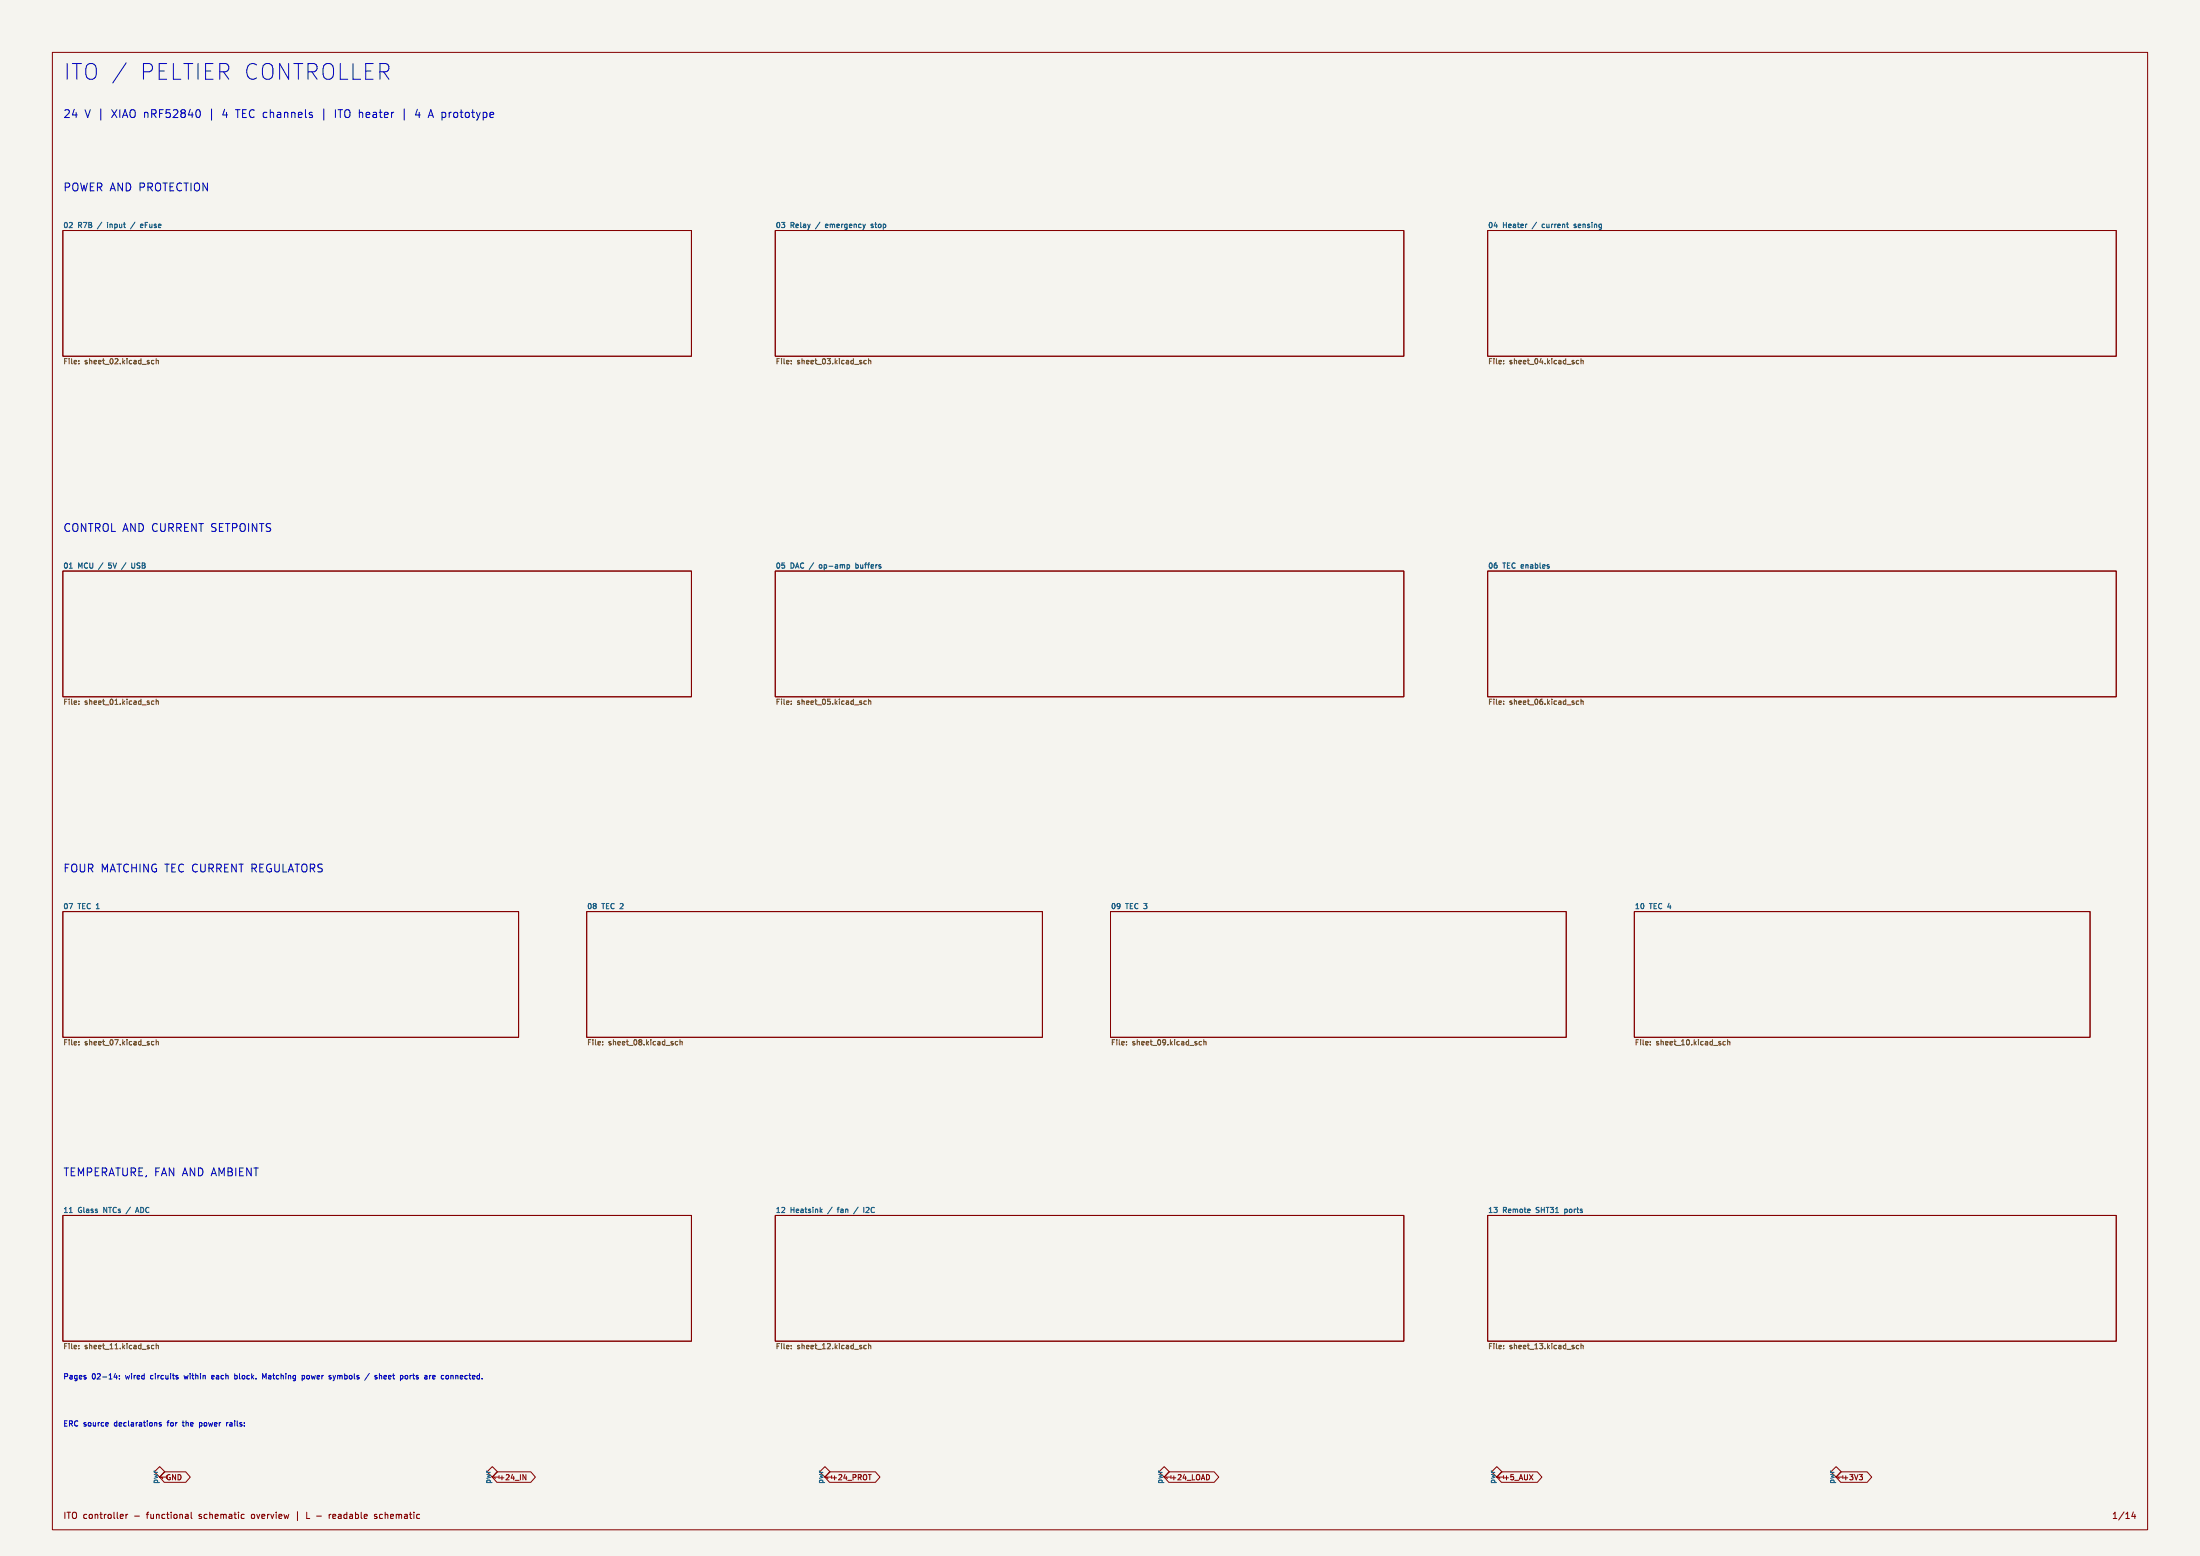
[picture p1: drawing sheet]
<svg xmlns="http://www.w3.org/2000/svg" width="420mm" height="297mm" viewBox="0 0 420 297" stroke-linecap="round" stroke-linejoin="round" font-family="sans-serif">
<path d="M0 0h420v297h-420z" fill="#f5f4ef" stroke="#f5f4ef" stroke-width=".19"/>
<g fill="none" stroke="#840000" stroke-width=".19">
<path d="M10 10h400v282h-400zM12 44h120v24h-120zM148 44h120v24h-120zM284 44h120v24h-120zM12 109h120v24h-120zM148 109h120v24h-120zM284 109h120v24h-120zM12 174h87v24h-87zM112 174h87v24h-87zM212 174h87v24h-87zM312 174h87v24h-87zM12 232h120v24h-120z"/>
<path d="M148 232h120v24h-120zM284 232h120v24h-120zM94 279.9l1 1-1 1-1-1zM157.5 279.9l1 1-1 1-1-1zM23.1 289l.4 .1v.2l-.5 .1M23.5 289.8h-.4M24 289v.8M24.4 289l-.4 .3M29.5 280.9l1-1 1 1-1 1zM31.4 280.9h4.1l.8 1-.8 1h-4.1l-.9-1zM36.5 288.6v1.1l.2 .1M38 289.8h.1"/>
<path d="M38 289.1v.3M46.5 289l.1 .1M46.6 289.8h-.1M48.4 289l-.4 .3v.4l.4 .1M56.8 288.5v1.7M58.6 288.6v1.2h.5M60.4 289.4h1M62.8 289v.8M63.2 289l-.4 .3M64 289.1l-.3-.1-.2 .2 .1 .6h.4M64.1 289.3l-.6 .1M71.9 289.1l-.3-.1-.1 .2v.2l.4 .1v.3h-.4"/>
<path d="M72.9 289l-.3 .1-.2 .2 .1 .4 .4 .1M94.9 280.9h6.4l.9 1-.9 1h-6.4l-.9-1zM99.8 281.5l.6 1v-1M158.4 280.9h8.7l.9 1-.9 1h-8.7l-.9-1zM165.8 281.5h.5M221.2 280.9l1-1 1.1 1-1.1 1zM223.1 280.9h8.7l.9 1-.9 1h-8.7l-.9-1zM230.7 281.5l.2 .4-.2 .5M284.7 280.9l1-1 1.1 1-1.1 1zM286.6 280.9h6.9l.9 1-.9 1h-6.9l-.9-1zM292 281.5l.6 1M292.6 281.5l-.6 1"/>
<path d="M349.5 280.9l1-1 1 1-1 1zM351.4 280.9h5l.9 1-.9 1h-5l-.9-1zM354.9 281.5h.7l-.4 .3M355.4 281.8l.2 .2v.3l-.2 .2M407.3 288.6l-.3 .8h.7M407.5 289v.8"/>
</g>
<g fill="none" stroke="#006464" stroke-width=".19">
<path d="M20.5 42.5h.1M20.5 42.8v.7M25.8 42.4l-.9 1.3M26.8 43.1l.5-.1-.1-.2h-.2l-.2 .1 .1 .5h.3M157.7 42.8l-.1 .1v.4l.1 .2M158.1 43l-.5 .1M166.3 43.4h.4M166.7 42.8h-.3l-.1 .1v.2l.4 .1M294.5 42.8v.6M300.5 43.4h.4M300.9 42.8h-.3l-.1 .1v.2l.4 .1M13.2 108.5h.6"/>
<path d="M20.7 108.4h.1M20.8 107.5v.4M24.1 107.4l-.9 1.3M25.1 107.5l.1 .9 .3 .1 .2-.2M156.4 107.9v.5M162 107.8l.2 .2v.3l-.2 .2M163.4 108.4l.3 .1M163.4 107.5v1M163.7 107.8h-.3M13.2 231.5h.6M24.9 230.4l-.8 1.3M25.9 231.5l.3-1 .3 1"/>
<path d="M26 231.2h.4M156.7 231.1l.3 .4M157 230.8l-.4 .4M159.8 230.8h.4M163.8 230.4l-.8 1.3M164.9 230.5v1M165.7 230.5h-.4M165.9 230.9l-.6 .6h.6M298.7 230.8v1M298.7 231.4l.1 .1M298.8 230.8h-.1"/>
</g>
<g fill="none" stroke="#725600" stroke-width=".19">
<path d="M15.1 68.8v.1M15.1 69.4v.1M28.9 69.3l.2 .2 .3-.1M29.4 68.8h-.3l-.2 .2M29.8 68.5v1M29.8 68.9l.4-.1v.7M151.1 68.8v.1M151.1 69.4v.1M164.9 69.3l.2 .2 .3-.1M165.4 68.8h-.3l-.2 .2M165.8 68.9l.4-.1v.7M165.8 68.5v1"/>
<path d="M287.1 69.4v.1M287.1 68.8v.1M300.9 69.3l.2 .2 .3-.1M301.4 68.8h-.3l-.2 .2M301.8 68.9l.4-.1v.7M301.8 68.5v1M15.1 133.8v.1M15.1 134.4v.1M28.9 134.3l.2 .2 .3-.1M29.4 133.8h-.3l-.2 .2M29.8 133.5v1M29.8 133.9l.4-.1v.7"/>
<path d="M151.1 134.4v.1M151.1 133.8v.1M164.9 134.3l.2 .2 .3-.1M165.4 133.8h-.3l-.2 .2M165.8 133.9l.4-.1v.7M165.8 133.5v1M287.1 133.8v.1M287.1 134.4v.1M300.9 134.3l.2 .2 .3-.1M301.4 133.8h-.3l-.2 .2M301.8 133.9l.4-.1v.7M301.8 133.5v1"/>
<path d="M15.1 198.8v.1M15.1 199.4v.1M28.9 199.3l.2 .2 .3-.1M29.4 198.8h-.3l-.2 .2M29.8 198.5v1M29.8 198.9l.4-.1v.7M115.1 199.4v.1M115.1 198.8v.1M128.9 199.3l.2 .2 .3-.1M129.4 198.8h-.3l-.2 .2M129.8 198.9l.4-.1v.7M129.8 198.5v1"/>
<path d="M215.1 199.4v.1M215.1 198.8v.1M228.9 199.3l.2 .2 .3-.1M229.4 198.8h-.3l-.2 .2M229.8 198.9l.4-.1v.7M229.8 198.5v1M315.1 199.4v.1M315.1 198.8v.1M328.9 199.3l.2 .2 .3-.1M329.4 198.8h-.3l-.2 .2M329.8 198.9l.4-.1v.7M329.8 198.5v1"/>
<path d="M15.1 257.4v.1M15.1 256.8v.1M28.9 257.3l.2 .2 .3-.1M29.4 256.8h-.3l-.2 .2M29.8 256.9l.4-.1v.7M29.8 256.5v1M151.1 256.8v.1M151.1 257.4v.1M164.9 257.3l.2 .2 .3-.1M165.4 256.8h-.3l-.2 .2M165.8 256.9l.4-.1v.7M165.8 256.5v1"/>
<path d="M287.1 256.8v.1M287.1 257.4v.1M300.9 257.3l.2 .2 .3-.1M301.4 256.8h-.3l-.2 .2M301.8 256.9l.4-.1v.7M301.8 256.5v1"/>
</g>
<g fill="none" stroke="#0000c2" stroke-width=".19">
<path d="M24.1 12l-2.6 3.8M38.2 21.2v1M45 20.9h.8M61.8 20.8v2.1M64 20.9v1.5M64.5 20.9h.9M77.2 20.8v2.1M79.7 20.9l-.4 1h.9M80 21.4v1M22 262.1l-.2 .8h.6M22.3 262.5v.7M22.8 263.1v.1"/>
<path d="M22.8 262.6v.1M28.8 262.6v.5M30.8 271.6l-.3-.1-.1 .2v.1l.4 .1v.3h-.4M31.9 271.5h.4M34.8 271.5h.4M34.9 271.2v.9l.3 .1M35.1 262.5l.2 .7 .2-.5M38.1 271.6l.3-.1 .2 .2-.1 .5h-.4M38.1 271.5v1.1M40.4 262.9l.5-.1-.1-.2-.3-.1-.1 .2 .1 .5h.3M43.5 271.5l-.1 .1M44.2 271.5l-.3 .1"/>
<path d="M44.2 271.8l-.4 .2 .1 .2h.3M44.8 262.6l.3-.1 .2 .2-.1 .5h-.4M50.1 263.2v-1l.4 .7 .3-.7v1M57.7 262.6l.3-.1 .2 .2-.1 .5h-.4M59 262.6l-.3-.1-.2 .2 .1 .5h.4M63.6 262.5l.2 .7M63.8 263.2l-.1 .3M64.1 262.5l-.3 .7M70.5 262.1l-.9 1.4M73.6 262.5l-.3 .2 .1 .5h.2M73.8 262.8l-.5 .1M78.3 262.5v.7"/>
<path d="M78.6 262.5l-.3 .2M82.7 262.5l.3 .1 .1 .2-.5 .1M83 263.2h-.3M87 262.5v.7M87.1 262.5l-.1 .1"/>
</g>
<g font-size="4.2" fill="#0000c2">
<text x="12" y="15.5">ITO /</text>
<text x="26.3" y="15.5">PELTIER CONTROLLER</text>
</g>
<g font-size="2.1" fill="#0000c2">
<text x="12" y="22.7">24</text>
<text x="16.2" y="22.7">V |</text>
<text x="21.5" y="22.7">XIAO nRF52840</text>
<text x="40.4" y="22.7">|</text>
<text x="43.1" y="22.7">4</text>
<text x="45.8" y="22.7">TEC channels</text>
<text x="65.1" y="22.7">ITO heater</text>
<text x="81" y="22.7">4</text>
<text x="83.7" y="22.7">A prototype</text>
<text x="12" y="36.7">POWER AND PROTECTION</text>
<text x="12" y="101.7">CONTROL AND CURRENT SETPOINTS</text>
<text x="12" y="166.7">FOUR MATCHING TEC CURRENT REGULATORS</text>
<text x="12" y="224.7">TEMPERATURE, FAN AND AMBIENT</text>
</g>
<g font-size="1.7" fill="#840000">
<text x="12" y="290">ITO controller</text>
<text x="25.7" y="290">-</text>
<text x="28.4" y="290">functional</text>
<text x="38.5" y="290">schematic</text>
<text x="48.7" y="290">overview</text>
<text x="64.4" y="290">readable</text>
<text x="73.3" y="290">schematic</text>
<text x="403.1" y="290">1/14</text>
</g>
<g font-size="1.4" fill="#006464">
<text x="12" y="43.7">02</text>
<text x="14.9" y="43.7">R7B</text>
<text x="18.9" y="43.7">/</text>
<text x="21" y="43.7">input</text>
<text x="27.8" y="43.7">eFuse</text>
<text x="148" y="43.7">03</text>
<text x="150.9" y="43.7">Relay</text>
<text x="156" y="43.7">/</text>
<text x="158.1" y="43.7">emergency</text>
<text x="167" y="43.7">stop</text>
<text x="284" y="43.7">04</text>
<text x="286.9" y="43.7">Heater</text>
<text x="292.8" y="43.7">/</text>
<text x="294.9" y="43.7">current</text>
<text x="301.2" y="43.7">sensing</text>
<text x="12" y="108.7">01</text>
<text x="14.9" y="108.7">MCU</text>
<text x="19.1" y="108.7">/</text>
<text x="21.2" y="108.7">5V</text>
<text x="26.1" y="108.7">USB</text>
<text x="148" y="108.7">05</text>
<text x="150.9" y="108.7">DAC /</text>
<text x="156.9" y="108.7">op-amp</text>
<text x="164.1" y="108.7">buffers</text>
<text x="284" y="108.7">06</text>
<text x="286.9" y="108.7">TEC enables</text>
<text x="12" y="173.7">07</text>
<text x="14.9" y="173.7">TEC 1</text>
<text x="112" y="173.7">08</text>
<text x="114.9" y="173.7">TEC 2</text>
<text x="212" y="173.7">09</text>
<text x="214.9" y="173.7">TEC 3</text>
<text x="312" y="173.7">10</text>
<text x="314.9" y="173.7">TEC 4</text>
<text x="12" y="231.7">11</text>
<text x="14.9" y="231.7">Glass</text>
<text x="20" y="231.7">NTCs</text>
<text x="26.7" y="231.7">ADC</text>
<text x="148" y="231.7">12</text>
<text x="150.9" y="231.7">Heatsink</text>
<text x="158.3" y="231.7">/</text>
<text x="160.4" y="231.7">fan</text>
<text x="165.9" y="231.7">I2C</text>
<text x="284" y="231.7">13</text>
<text x="286.9" y="231.7">Remote</text>
<text x="293.5" y="231.7">SHT31</text>
<text x="299.2" y="231.7">ports</text>
<text x="30.2" y="283.4" transform="rotate(-90 30.2 283.4)">pwr</text>
<text x="93.7" y="283.4" transform="rotate(-90 93.7 283.4)">pwr</text>
<text x="157.2" y="283.4" transform="rotate(-90 157.2 283.4)">pwr</text>
<text x="222" y="283.4" transform="rotate(-90 222 283.4)">pwr</text>
<text x="285.5" y="283.4" transform="rotate(-90 285.5 283.4)">pwr</text>
<text x="350.3" y="283.4" transform="rotate(-90 350.3 283.4)">pwr</text>
</g>
<g font-size="1.4" fill="#725600">
<text x="12" y="69.7">File:</text>
<text x="16.2" y="69.7">sheet_02.kicad_sch</text>
<text x="148" y="69.7">File:</text>
<text x="152.2" y="69.7">sheet_03.kicad_sch</text>
<text x="284" y="69.7">File:</text>
<text x="288.2" y="69.7">sheet_04.kicad_sch</text>
<text x="12" y="134.7">File:</text>
<text x="16.2" y="134.7">sheet_01.kicad_sch</text>
<text x="148" y="134.7">File:</text>
<text x="152.2" y="134.7">sheet_05.kicad_sch</text>
<text x="284" y="134.7">File:</text>
<text x="288.2" y="134.7">sheet_06.kicad_sch</text>
<text x="12" y="199.7">File:</text>
<text x="16.2" y="199.7">sheet_07.kicad_sch</text>
<text x="112" y="199.7">File:</text>
<text x="116.2" y="199.7">sheet_08.kicad_sch</text>
<text x="212" y="199.7">File:</text>
<text x="216.2" y="199.7">sheet_09.kicad_sch</text>
<text x="312" y="199.7">File:</text>
<text x="316.2" y="199.7">sheet_10.kicad_sch</text>
<text x="12" y="257.7">File:</text>
<text x="16.2" y="257.7">sheet_11.kicad_sch</text>
<text x="148" y="257.7">File:</text>
<text x="152.2" y="257.7">sheet_12.kicad_sch</text>
<text x="284" y="257.7">File:</text>
<text x="288.2" y="257.7">sheet_13.kicad_sch</text>
</g>
<g font-size="1.4" fill="#0000c2">
<text x="12" y="263.5">Pages</text>
<text x="17.6" y="263.5">02-14:</text>
<text x="24.2" y="263.5">wired</text>
<text x="29.2" y="263.5">circuits</text>
<text x="35.9" y="263.5">within</text>
<text x="41.4" y="263.5">each</text>
<text x="46" y="263.5">block.</text>
<text x="51.6" y="263.5">Matching</text>
<text x="59.4" y="263.5">power</text>
<text x="64.8" y="263.5">symbols</text>
<text x="72" y="263.5">/</text>
<text x="74.1" y="263.5">sheet</text>
<text x="79.2" y="263.5">ports</text>
<text x="84.1" y="263.5">are</text>
<text x="87.5" y="263.5">connected.</text>
<text x="12" y="272.5">ERC</text>
<text x="16" y="272.5">source</text>
<text x="22" y="272.5">declarations</text>
<text x="32.5" y="272.5">for</text>
<text x="35.6" y="272.5">the</text>
<text x="39" y="272.5">power</text>
<text x="44.4" y="272.5">rails:</text>
</g>
<g font-size="1.4" fill="#840000">
<text x="31.6" y="282.7">GND</text>
<text x="32.2" y="282.5" transform="rotate(-90 32.2 282.5)">1</text>
<text x="95.1" y="282.7">+24_IN</text>
<text x="95.7" y="282.5" transform="rotate(-90 95.7 282.5)">1</text>
<text x="158.6" y="282.7">+24_PROT</text>
<text x="159.2" y="282.5" transform="rotate(-90 159.2 282.5)">1</text>
<text x="223.4" y="282.7">+24_LOAD</text>
<text x="224" y="282.5" transform="rotate(-90 224 282.5)">1</text>
<text x="286.9" y="282.7">+5_AUX</text>
<text x="287.5" y="282.5" transform="rotate(-90 287.5 282.5)">1</text>
<text x="351.6" y="282.7">+3V3</text>
<text x="352.2" y="282.5" transform="rotate(-90 352.2 282.5)">1</text>
</g>
</svg>
